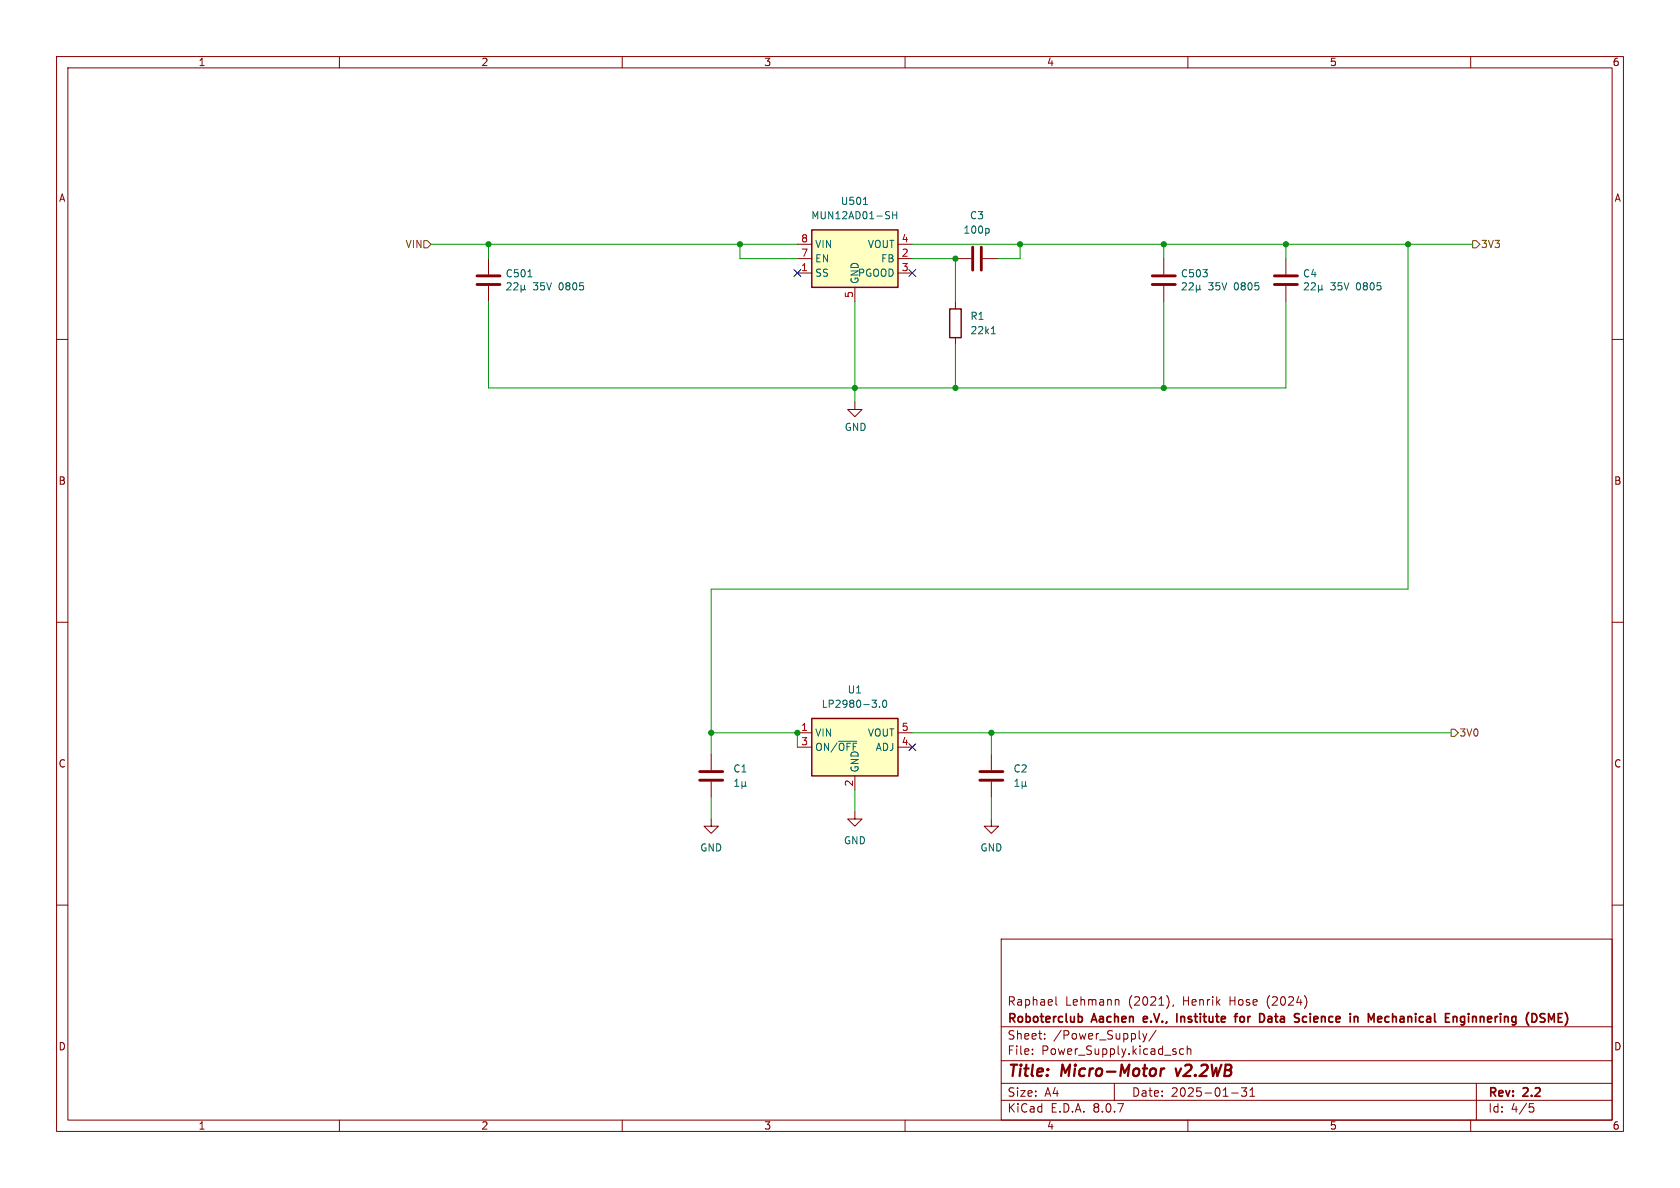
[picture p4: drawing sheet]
<svg xmlns="http://www.w3.org/2000/svg" width="297mm" height="210mm" viewBox="0 0 297 210" stroke-linecap="round" stroke-linejoin="round" font-family="sans-serif">
<g fill="none" stroke="#840000" stroke-width=".18">
<path d="M10 10h277v190h-277zM12 12h273v186h-273zM60 10v2M110 10v2M160 10v2M210 10v2M260 10v2M86.4 45.7v2.8M86.4 50.5v2.8M168.9 45.7h2.8M173.7 45.7h2.8M10 60h2"/>
<path d="M285 60h2M10 110h2M285 110h2M175.3 133.4v2.7M175.3 138.2v2.8M175.3 144.8v1.3h1.2l-1.2 1.2-1.3-1.2h1.3M10 160h2M177 166h108v32h-108zM186.7 176.2v1.3l.2 .2M197.6 176.7l.2 .2v.8M207.5 177.6l-.2 .3M231 176.6v1"/>
<path d="M285 160h2M60 198v2M110 198v2M160 198v2M177 194.5h108M177 191.5h108M177 187.5h108M177 181.5h108M182.5 186.3v.1M182.5 185.5v.1M184.7 183.6v.1M184.7 182.8v.1"/>
<path d="M197 191.5v3M202 182.7l.4 1M202.4 183.7l-.2 .4-.2 .1M202.7 182.7l-.3 1M204.4 182.1l-1.3 2M209.2 185.5l-.4-.1-.3 .3v.4l.2 .2h.5M209.9 185.5l.2-.1 .4 .1v.9M209.9 184.9v1.5M210 198v2M217.7 193.2h1.2M219.5 192.3h.9l-.5 .6 .4 .1v.7l-.2 .1h-.4l-.2-.1M221 193.8h.8"/>
<path d="M221 192.7l.4-.4v1.5M260 198v2M261 191.5v6.5M270.4 195.1h.7M270.5 195.7h.4l.3 .3-.2 .5-.5 .1"/>
</g>
<path d="M205.3 188.9l-.2 1.3M205.8 188.9l-.3 .1-.3 .3M207.8 188.9l.4 1.3" fill="none" stroke="#840000" stroke-width=".4"/>
<g fill="none" stroke="#840000" stroke-width=".3">
<path d="M190.8 179.7h.3l.2 .3v.5l-.5 .2M202.2 179.8v.8M208.1 179.2v1.5M218.2 179.7h.6M218.8 179.2l-.4 .2v1.3M219.7 179.7l-.4 .1-.1 .2 .1 .5 .4 .2M224.6 179.7l-.4 .1M231 179.8l-.4-.1-.3 .1M245.6 179.8l-.5-.1-.3 .3v.4l.2 .2h.6M258.9 179.8l-.4-.1-.3 .3v.4l.1 .2h.6M258.9 179.7v1.2l-.3 .3-.3-.1M259.6 179.2v.1"/>
<path d="M259.6 179.7v1M274.8 179.2l-.5 1.1-.5-1.1v1.5M202.8 180l-.7 .2M224.7 180.1h-.4a.29 .29 0 0 0-.2 .3 .29 .29 0 0 0 .2 .3h.4M230.3 180.5l.3 .2 .4-.1"/>
</g>
<path d="M84.3 50.3h4.1M84.3 48.8h4.1M172 43.7v4.1M173.5 43.7v4.1M173.2 137.9h4.1M173.2 136.4h4.1" fill="none" stroke="#840000" stroke-width=".51"/>
<g fill="none" stroke="#006464" stroke-width=".18">
<path d="M89.6 50.1l.5-.1 .3 .3-.8 1h.8M90.8 50.1l.5-.1 .3 .3-.8 1h.8M92.1 51.1l.2 .2h.2l.2-.2M92.1 50.4v1.3M92.7 51.1l.2 .2M92.7 50.4v.7M93.3 48.9h.7M174.6 40.4l.3 .2v.4l-.3 .2M179.4 139h.7M179.4 138.1l.4-.4v1.3M180.7 138.8l.2 .2h.2l.2-.2M180.7 138.2v1.2"/>
<path d="M181.3 138.8l.2 .2M181.3 138.2v.6"/>
</g>
<path d="M143.5 40.6h15.2v10.2h-15.2z" fill="#ffffc2"/>
<path d="M143.5 40.6h15.2v10.2h-15.2zM167.9 54.6h2v5.1h-2z" fill="none" stroke="#840000" stroke-width=".25"/>
<g fill="none" stroke="#840000" stroke-width=".18">
<path d="M141 48.3h2.5M141 45.7h2.5M141 43.2h2.5M151.1 50.8v2.5M158.7 48.3h2.6M158.7 45.7h2.6M158.7 43.2h2.6M168.9 53.3v1.3M168.9 59.7v1.3M205.7 45.7v2.8M205.7 50.5v2.8M227.3 45.7v2.8"/>
<path d="M227.3 50.5v2.8M151.1 71.1v1.3h1.3l-1.3 1.3-1.2-1.3h1.2M125.7 133.4v2.7M125.7 138.2v2.8M125.7 144.8v1.3h1.3l-1.3 1.2-1.2-1.2h1.2M151.1 143.5v1.3h1.3l-1.3 1.3-1.2-1.3h1.2"/>
</g>
<g fill="none" stroke="#006464" stroke-width=".18">
<path d="M152.6 36.1h.8M157.1 37.4l.2 .1M157.2 38.2v.4M157.8 37.4v1.3M157.8 38h.7M158.5 37.4v1.3M175.3 59h.7M175.5 57.9l.1-.2v1.3M209 50.1l.5-.1 .2 .3-.7 1h.7M210.2 50.1l.5-.1 .2 .3-.7 1h.7M211.5 51.1l.2 .2h.2l.2-.2M211.5 50.4v1.3"/>
<path d="M212.1 51.1l.2 .2M212.1 50.4v.7M230.6 50.1l.5-.1 .2 .3-.8 1h.8M231.8 50.1l.5-.1 .2 .3-.7 1h.7M233.1 51.1l.2 .2h.2l.2-.2M233.1 50.4v1.3M233.7 51.1l.2 .2M233.7 50.4v.7M129.9 139h.7M129.9 138.1l.4-.4v1.3M131.2 138.8l.1 .2h.3l.2-.2M131.2 138.2v1.2"/>
<path d="M131.8 138.8l.1 .2M131.8 138.2v.6"/>
</g>
<path d="M203.7 50.3h4.1M203.7 48.8h4.1M225.3 50.3h4.1M225.3 48.8h4.1M123.7 137.9h4.1M123.7 136.4h4.1" fill="none" stroke="#840000" stroke-width=".51"/>
<path d="M143.5 127h15.2v10.2h-15.2z" fill="#ffffc2"/>
<path d="M143.5 127h15.2v10.2h-15.2z" fill="none" stroke="#840000" stroke-width=".25"/>
<path d="M141 129.5h2.5M141 132.1h2.5M151.1 137.2v2.5M158.7 129.5h2.6M158.7 132.1h2.6" fill="none" stroke="#840000" stroke-width=".18"/>
<path d="M148.2 131h3.3M154.2 123.8h.7l-.4 .5M154.8 124.3l.1 .2-.1 .5M155.5 124.9v.1M156.1 123.9l.2-.1a.68 .68 0 0 1 .5 .6 .68 .68 0 0 1-.5 .6l-.2-.1-.1-.3z" fill="none" stroke="#006464" stroke-width=".18"/>
<path d="M74.9 42.5h.7l.6 .7-.6 .6h-.7zM260.3 42.5h.7l.6 .7-.6 .6h-.7zM256.5 128.9h.7l.6 .6-.6 .7h-.7z" fill="none" stroke="#725600" stroke-width=".18"/>
<g fill="none" stroke="#009600" stroke-width=".18">
<path d="M76.2 43.2h64.8M86.4 53.3v15.3h140.9v-15.3M86.4 43.2v2.5M130.8 43.2v2.5h10.2M151.1 53.3v17.8M161.3 43.2h99M161.3 45.7h7.6v7.6M180.3 43.2v2.5h-3.8M205.7 43.2v2.5M205.7 53.3v15.3M227.3 43.2v2.5M248.9 43.2v60.9h-123.2v29.3"/>
<path d="M168.9 61v7.6M125.7 129.5h15.3v2.6M151.1 139.7v3.8M161.3 129.5h95.2M175.3 129.5v3.9M125.7 141v3.8M175.3 141v3.8"/>
</g>
<path d="M140.4 47.7l1.2 1.2M141.6 47.7l-1.2 1.2M160.7 47.7l1.2 1.2M161.9 47.7l-1.2 1.2M160.7 131.5l1.2 1.2M161.9 131.5l-1.2 1.2" fill="none" stroke="#000084" stroke-width=".18"/>
<g fill="#009600" stroke="#009600" stroke-width=".18">
<circle cx="168.9" cy="68.6" r=".46"/>
<circle cx="141" cy="129.5" r=".46"/>
<circle cx="151.1" cy="68.6" r=".46"/>
<circle cx="130.8" cy="43.2" r=".46"/>
<circle cx="168.9" cy="45.7" r=".46"/>
<circle cx="86.4" cy="43.2" r=".46"/>
<circle cx="180.3" cy="43.2" r=".46"/>
<circle cx="205.7" cy="43.2" r=".46"/>
<circle cx="125.7" cy="129.5" r=".46"/>
<circle cx="248.9" cy="43.2" r=".46"/>
<circle cx="227.3" cy="43.2" r=".46"/>
<circle cx="175.3" cy="129.5" r=".46"/>
<circle cx="205.7" cy="68.6" r=".46"/>
</g>
<g font-size="2.8" fill="#840000">
<text x="178" y="190.9">Title:</text>
<text x="187.7" y="190.9">Micro-Motor</text>
<text x="208.7" y="190.9">v2.2WB</text>
</g>
<g font-size="2.1" fill="#840000">
<text x="178" y="178">Raphael</text>
<text x="188.3" y="178">Lehmann</text>
<text x="199.5" y="178">(2021),</text>
<text x="209.3" y="178">Henrik</text>
<text x="217.6" y="178">Hose</text>
<text x="224.4" y="178">(2024)</text>
<text x="178" y="184">Sheet:</text>
<text x="178" y="181.2">Roboterclub</text>
<text x="186.2" y="184">/Power_Supply/</text>
<text x="193.2" y="181.2">Aachen</text>
<text x="202.8" y="181.2">e.V.,</text>
<text x="209.3" y="181.2">Institute</text>
<text x="220.3" y="181.2">for</text>
<text x="225.1" y="181.2">Data</text>
<text x="232" y="181.2">Science</text>
<text x="242.3" y="181.2">in</text>
<text x="246.2" y="181.2">Mechanical</text>
<text x="260.4" y="181.2">Enginnering</text>
<text x="275.3" y="181.2">(DSME)</text>
<text x="178" y="186.7">File:</text>
<text x="184.1" y="186.7">Power_Supply.kicad_sch</text>
<text x="178" y="196.9">KiCad</text>
<text x="178" y="194.1">Size:</text>
<text x="184.7" y="194.1">A4</text>
<text x="185.7" y="196.9">E.D.A.</text>
<text x="193.3" y="196.9">8.0.7</text>
<text x="200" y="194.1">Date:</text>
<text x="207" y="194.1">2025-01-31</text>
<text x="263" y="194.3">Rev:</text>
<text x="263" y="196.9">Id:</text>
<text x="267.1" y="196.9">4/5</text>
<text x="269.4" y="194.3">2.2</text>
</g>
<g font-size="1.8" fill="#840000">
<text x="35" y="11.9">1</text>
<text x="85" y="11.9">2</text>
<text x="135" y="11.9">3</text>
<text x="185" y="11.9">4</text>
<text x="235" y="11.9">5</text>
<text x="285" y="11.9">6</text>
<text x="10.3" y="35.9">A</text>
<text x="285.3" y="35.9">A</text>
<text x="10.3" y="85.9">B</text>
<text x="285.3" y="85.9">B</text>
<text x="10.3" y="135.9">C</text>
<text x="285.3" y="135.9">C</text>
<text x="10.3" y="185.9">D</text>
<text x="285.3" y="185.9">D</text>
<text x="35" y="199.9">1</text>
<text x="85" y="199.9">2</text>
<text x="135" y="199.9">3</text>
<text x="185" y="199.9">4</text>
<text x="235" y="199.9">5</text>
<text x="285" y="199.9">6</text>
</g>
<g font-size="1.8" fill="#006464">
<text x="143.3" y="39">MUN12AD01-SH</text>
<text x="148.5" y="36.4">U501</text>
<text x="170.2" y="41.5">100p</text>
<text x="171.4" y="39">C3</text>
<text x="144" y="46.6">EN</text>
<text x="144" y="44">VIN</text>
<text x="153.3" y="44">VOUT</text>
<text x="155.7" y="46.6">FB</text>
<text x="89.3" y="49.2">C501</text>
<text x="94.2" y="51.5">35V</text>
<text x="98.9" y="51.5">0805</text>
<text x="144" y="49.1">SS</text>
<text x="151.6" y="49.1">PGOOD</text>
<text x="152" y="50.3" transform="rotate(-90 152 50.3)">GND</text>
<text x="208.7" y="49.2">C503</text>
<text x="213.6" y="51.5">35V</text>
<text x="218.3" y="51.5">0805</text>
<text x="230.3" y="49.2">C4</text>
<text x="235.2" y="51.5">35V</text>
<text x="239.9" y="51.5">0805</text>
<text x="171.5" y="56.7">R1</text>
<text x="171.5" y="59.3">22k1</text>
<text x="149.2" y="76.4">GND</text>
<text x="145.2" y="125.3">LP2980-3.0</text>
<text x="149.8" y="122.8">U1</text>
<text x="144" y="130.4">VIN</text>
<text x="153.3" y="130.4">VOUT</text>
<text x="129.5" y="136.8">C1</text>
<text x="144" y="132.9">ON/~{OFF}</text>
<text x="152" y="136.7" transform="rotate(-90 152 136.7)">GND</text>
<text x="154.7" y="132.9">ADJ</text>
<text x="179.1" y="136.8">C2</text>
<text x="149.1" y="149.5">GND</text>
<text x="123.7" y="150.7">GND</text>
<text x="173.2" y="150.7">GND</text>
</g>
<g font-size="1.8" fill="#725600">
<text x="71.6" y="44">VIN</text>
<text x="261.7" y="44">3V3</text>
<text x="257.9" y="130.4">3V0</text>
</g>
<g font-size="1.8" fill="#a90000">
<text x="141.5" y="45.5">7</text>
<text x="141.5" y="42.9">8</text>
<text x="159.3" y="45.5">2</text>
<text x="159.3" y="42.9">4</text>
<text x="141.5" y="48">1</text>
<text x="150.9" y="52.8" transform="rotate(-90 150.9 52.8)">5</text>
<text x="159.3" y="48">3</text>
<text x="141.5" y="129.3">1</text>
<text x="141.5" y="131.8">3</text>
<text x="159.3" y="131.8">4</text>
<text x="159.3" y="129.3">5</text>
<text x="150.9" y="139.1" transform="rotate(-90 150.9 139.1)">2</text>
</g>
</svg>
